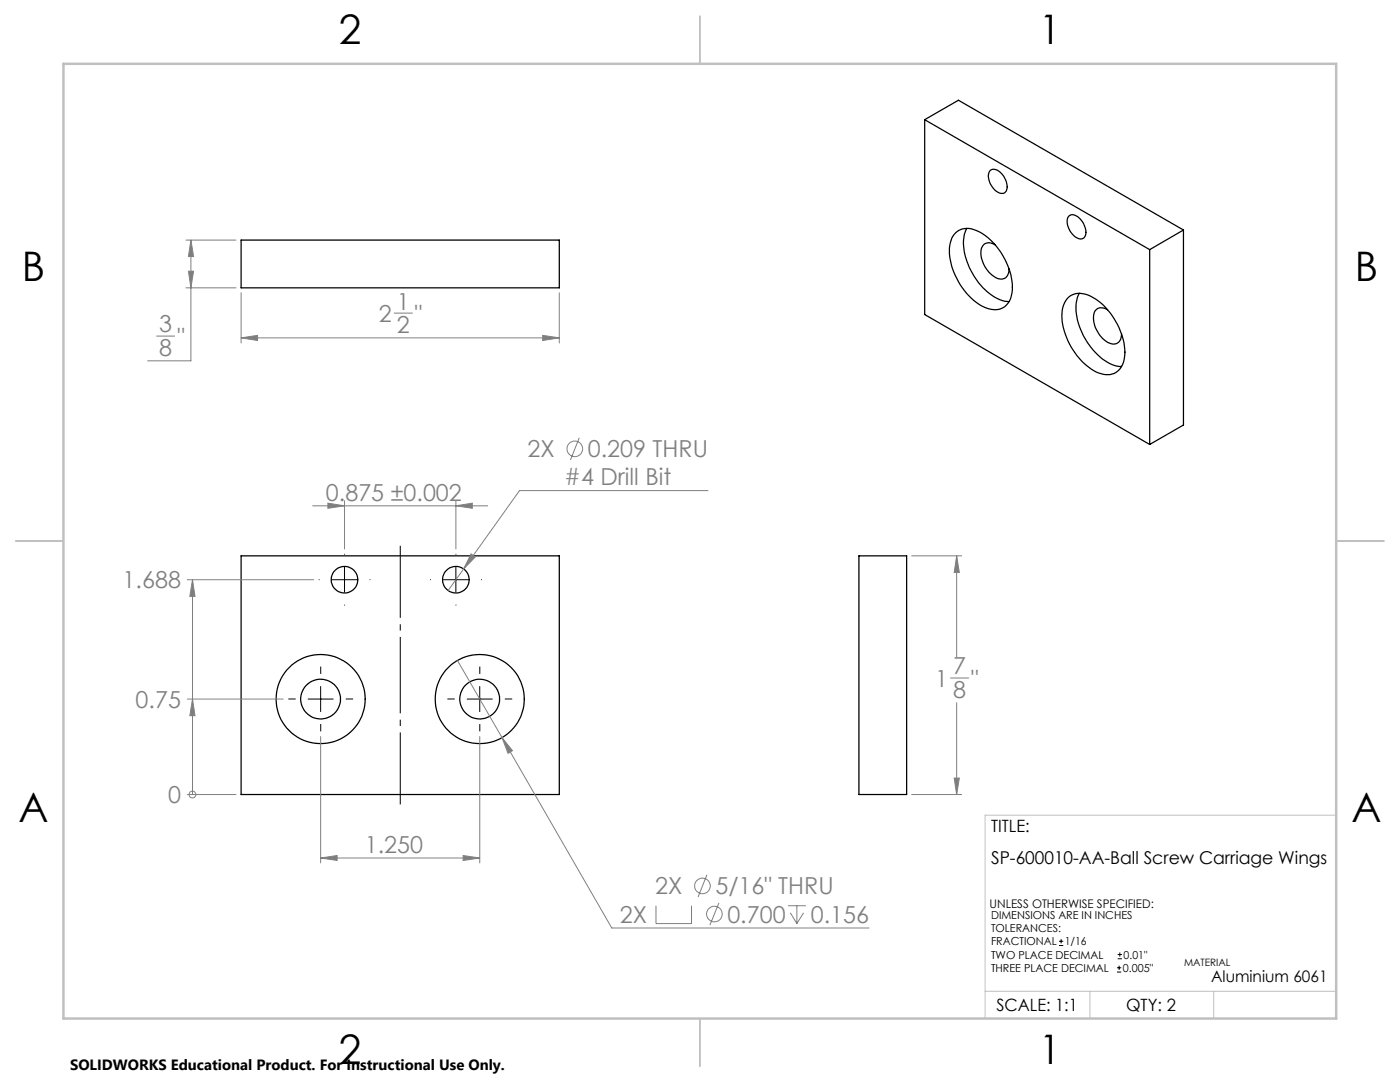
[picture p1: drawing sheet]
<svg xmlns="http://www.w3.org/2000/svg" width="279mm" height="216mm" viewBox="0 0 279 216" stroke-linecap="round" stroke-linejoin="round" font-family="sans-serif">
<g fill="none" stroke="#000" stroke-width=".25">
<path d="M184.5 23.9v38.9l44.9 25.9M184.5 23.9l44.9 25.9M184.5 23.9l6.8-3.9 44.9 25.9M197.6 34a1.85 1.85 0 0 1 2.5 .9 3.2 3.2 0 0 1 .6 3.4 1.65 1.65 0 0 1-2.4-.7 3.1 3.1 0 0 1-.7-3.6zM48.1 47.9h63.5v9.5h-63.5zM190.7 46.5a3.8 3.8 0 0 1 4.6-.3 13.4 13.4 0 0 1 6.7 12.2 3.5 3.5 0 0 1-5.3 3 13.2 13.2 0 0 1-7.2-12.4l.4-1.4zM192.9 45.6a9.2 9.2 0 0 0 .6 7.8 11.8 11.8 0 0 0 7 6.7l.9 .1M198.6 48.9a1.73 1.73 0 0 0-2.1-.2 1.73 1.73 0 0 0-.7 2 5.9 5.9 0 0 0 3.5 4.9 1.67 1.67 0 0 0 2.1-1.9M213.1 59.4a4 4 0 0 1 5.1 0 13.8 13.8 0 0 1 6.3 11.4 3.6 3.6 0 0 1-5.3 3.6 13.3 13.3 0 0 1-7.2-12.5l.4-1.4zM213.4 43.1a1.85 1.85 0 0 1 2.4 .9 3.1 3.1 0 0 1 .6 3.4 1.68 1.68 0 0 1-2.4-.7 3.3 3.3 0 0 1-.8-3.4zM215.4 58.5a8.9 8.9 0 0 0 .5 7.9 12.3 12.3 0 0 0 6.6 6.6l1.3 .1M229.4 49.8v38.9"/>
<path d="M236.2 45.9v38.9l-6.8 3.9M236.2 45.9l-6.8 3.9M221.1 61.8a1.73 1.73 0 0 0-2.1-.2 1.73 1.73 0 0 0-.8 2 5.5 5.5 0 0 0 3.9 5.1 1.69 1.69 0 0 0 1.7-2.1M48.1 110.9h63.5v47.6h-63.5zM171.4 110.9h9.5v47.6h-9.5z"/>
<circle cx="68.7" cy="115.7" r="2.65"/>
<circle cx="91" cy="115.7" r="2.65"/>
<circle cx="64" cy="139.5" r="4"/>
<circle cx="64" cy="139.5" r="8.9"/>
<circle cx="95.7" cy="139.5" r="4"/>
<circle cx="95.7" cy="139.5" r="8.9"/>
</g>
<g fill="none" stroke="#808080" stroke-width=".2">
<path d="M37.1 47.9h10M37.1 57.4h10M37.6 54.1h1l-.5 3.3zM38.1 47.9l.5 3.3h-1zM38.1 47.9v24.1h-8.6M48.1 58.4v10M111.6 58.4v10M31.3 67.1h3.6M48.1 67.4l3.3-.5v1zM48.1 67.4h63.5M78.7 62.5h3.6M108.3 66.9l3.3 .5-3.3 .5z"/>
<path d="M68.8 99.9v9.6M91 99.9v9.6M115.6 87.3l-1.8 4.5M141.3 97.9h-37.6l-11.2 15.6M37.4 115.7h25.2M38.4 115.7l.5 3.3h-1zM38.4 115.7v42.8M62.4 100.9h34.9M65.4 100.4l3.4 .5-3.4 .5zM91 100.9l3.3-.5v1zM92.5 113.5l-3.1 4.3M94 110.5l.9 .6-2.4 2.4z"/>
<path d="M181.9 110.9h10M190.9 110.9l.6 3.3h-1.1zM190.9 110.9v20.2M37.4 139.5h19.1M38.4 139.5l.5 3.3h-1zM91.3 131.8l30.8 53.4h51.3M189.7 135.3h3.6M37.4 158.5h9.7M38.4 158.5h.1M64 147v25.2M95.7 147v25.2M100.2 147.2l2.1 2.6-.9 .5z"/>
<path d="M181.9 158.5h10M190.4 155.3h1.1l-.6 3.2zM190.9 140.2v18.3M64 171.2l3.3-.5v1zM64 171.2h31.7M92.4 170.7l3.3 .5-3.3 .5zM141.1 174.6l-1.8 4.4M130.9 180.7v3.6h7.1v-3.6M143.5 180.2l-1.8 4.4M157.3 180.7h3.5M157.7 182.1l1.3 2.2M159 180.7v3.6"/>
<path d="M160.4 182.1l-1.4 2.2"/>
<circle cx="114.7" cy="89.6" r="1.55"/>
<circle cx="38.4" cy="158.5" r=".69"/>
<circle cx="140.2" cy="176.8" r="1.55"/>
<circle cx="142.6" cy="182.4" r="1.55"/>
</g>
<g fill="none" stroke="#000" stroke-width=".2">
<path d="M66.3 115.7h5M68.8 113.2v5M88.5 115.7h5M91 113.2v5M61.5 139.5h5M64 137v5M93.2 139.5h5M95.7 137v5M211.3 188.7h.9M211.3 187.8h.9M211.8 187.4v.8M222.9 194h.9"/>
<path d="M222.9 193.1h.9M223.1 191.3h.8M223.1 190.5h.8M223.3 192.7v.8M223.5 190v.9"/>
</g>
<path d="M79.9 108.9v51.6" fill="none" stroke="#000" stroke-width=".2" stroke-dasharray="15.2 1.3 1.3 1.3" stroke-dashoffset=".9" stroke-linecap="butt"/>
<g fill="none" stroke="#000" stroke-width=".2" stroke-dasharray="15.2 1.3 1.3 1.3" stroke-linecap="butt">
<path d="M63.8 115.7h-.2M68.8 110.7v-.2M73.8 115.7h.1M86 115.7h-.2M91 110.7v-.2M96 115.7h.1M59 139.5h-1.5M64 134.5v-1.5M68.8 120.7v.1M69 139.5h1.5M90.8 139.5h-1.5M91 120.7v.1"/>
<path d="M95.8 134.5v-1.5M100.8 139.5h1.4M64 144.5v1.4M95.8 144.5v1.4"/>
</g>
<path d="M266.7 162.7h-70.1v40.5M196.6 197.8h70.1M217.5 197.8v5.4M242.2 197.8v5.4" fill="none" stroke="#c0c0c0" stroke-width=".2"/>
<path d="M139.7 3.2v9.5M3.1 107.9h9.6M266.7 107.9h9.5M139.7 203.2v9.6" fill="none" stroke="#c0c0c0" stroke-width=".25"/>
<path d="M12.7 12.7h254v190.5h-254z" fill="none" stroke="#c0c0c0" stroke-width=".5"/>
<g fill="#808080">
<path d="M100.2 147.2l1.2 3.1 .9-.5zM94 110.5l-1.5 3 2.4-2.4zM64 171.2l3.3-.5v1zM92.4 170.7l3.3 .5-3.3 .5zM65.4 100.4l3.4 .5-3.4 .5zM91 100.9l3.3-.5v1zM190.9 110.9l.6 3.3h-1.1zM190.4 155.3h1.1l-.6 3.2zM38.1 47.9l.5 3.3h-1zM37.6 54.1h1l-.5 3.3zM48.1 67.4l3.3-.5v1zM108.3 66.9l3.3 .5-3.3 .5z"/>
<path d="M38.4 139.5l.5 3.3h-1zM38.4 115.7l.5 3.3h-1z"/>
</g>
<g font-size="8.1">
<text x="67.6" y="8.9">2</text>
<text x="207.3" y="8.9">1</text>
<text x="4.4" y="56.1">B</text>
<text x="270.4" y="56.1">B</text>
<text x="3.7" y="164.1">A</text>
<text x="269.7" y="164.1">A</text>
<text x="67.6" y="212.4">2</text>
<text x="207.3" y="212.4">1</text>
</g>
<g font-size="4.7" fill="#808080">
<text x="75.6" y="64.3">2</text>
<text x="79.2" y="61.8">1</text>
<text x="82.8" y="64.3">&quot;</text>
<text x="31.8" y="66.3">3</text>
<text x="31.8" y="71">8</text>
<text x="35.4" y="68.9">&quot;</text>
<text x="79.2" y="66.4">2</text>
<text x="105.3" y="91.2">2X</text>
<text x="117.3" y="91.2">0.209 THRU</text>
<text x="65" y="99.9">0.875 ±0.002</text>
<text x="112.6" y="96.9">#4 Drill Bit</text>
<text x="24.5" y="117.4">1.688</text>
<text x="186.6" y="137.1">1</text>
<text x="190.2" y="134.6">7</text>
<text x="193.8" y="137.1">&quot;</text>
<text x="27.1" y="141.2">0.75</text>
<text x="190.2" y="139.2">8</text>
<text x="33.5" y="160.3">0</text>
<text x="72.8" y="170.2">1.250</text>
<text x="130.8" y="178.5">2X</text>
<text x="142.8" y="178.5">5/16&quot; THRU</text>
<text x="123.7" y="184.1">2X</text>
<text x="145.2" y="184.1">0.700</text>
<text x="161.8" y="184.1">0.156</text>
</g>
<text font-size="3.5" x="197.8" y="172.4">SP-600010-AA-Ball Screw Carriage Wings</text>
<g font-size="3.4">
<text x="197.8" y="166">TITLE:</text>
<text x="198.8" y="201.7">SCALE: 1:1</text>
<text x="224.7" y="201.7">QTY: 2</text>
</g>
<text font-size="3.2" x="241.7" y="195.9">Aluminium 6061</text>
<text font-size="3" x="14" y="213.5">SOLIDWORKS Educational Product. For Instructional Use Only.</text>
<text font-size="2.4" x="197.5" y="181.1">UNLESS OTHERWISE SPECIFIED:</text>
<g font-size="2.2">
<text x="197.8" y="183.3">DIMENSIONS ARE IN INCHES</text>
<text x="197.8" y="186">TOLERANCES:</text>
<text x="197.8" y="188.6">FRACTIONAL</text>
<text x="197.8" y="191.3">TWO PLACE DECIMAL</text>
<text x="212.5" y="188.6">1/16</text>
<text x="224.2" y="191.3">0.01&quot;</text>
<text x="197.8" y="193.9">THREE PLACE DECIMAL</text>
<text x="224.1" y="193.9">0.005&quot;</text>
</g>
<text font-size="2" x="236.3" y="192.8">MATERIAL</text>
</svg>
